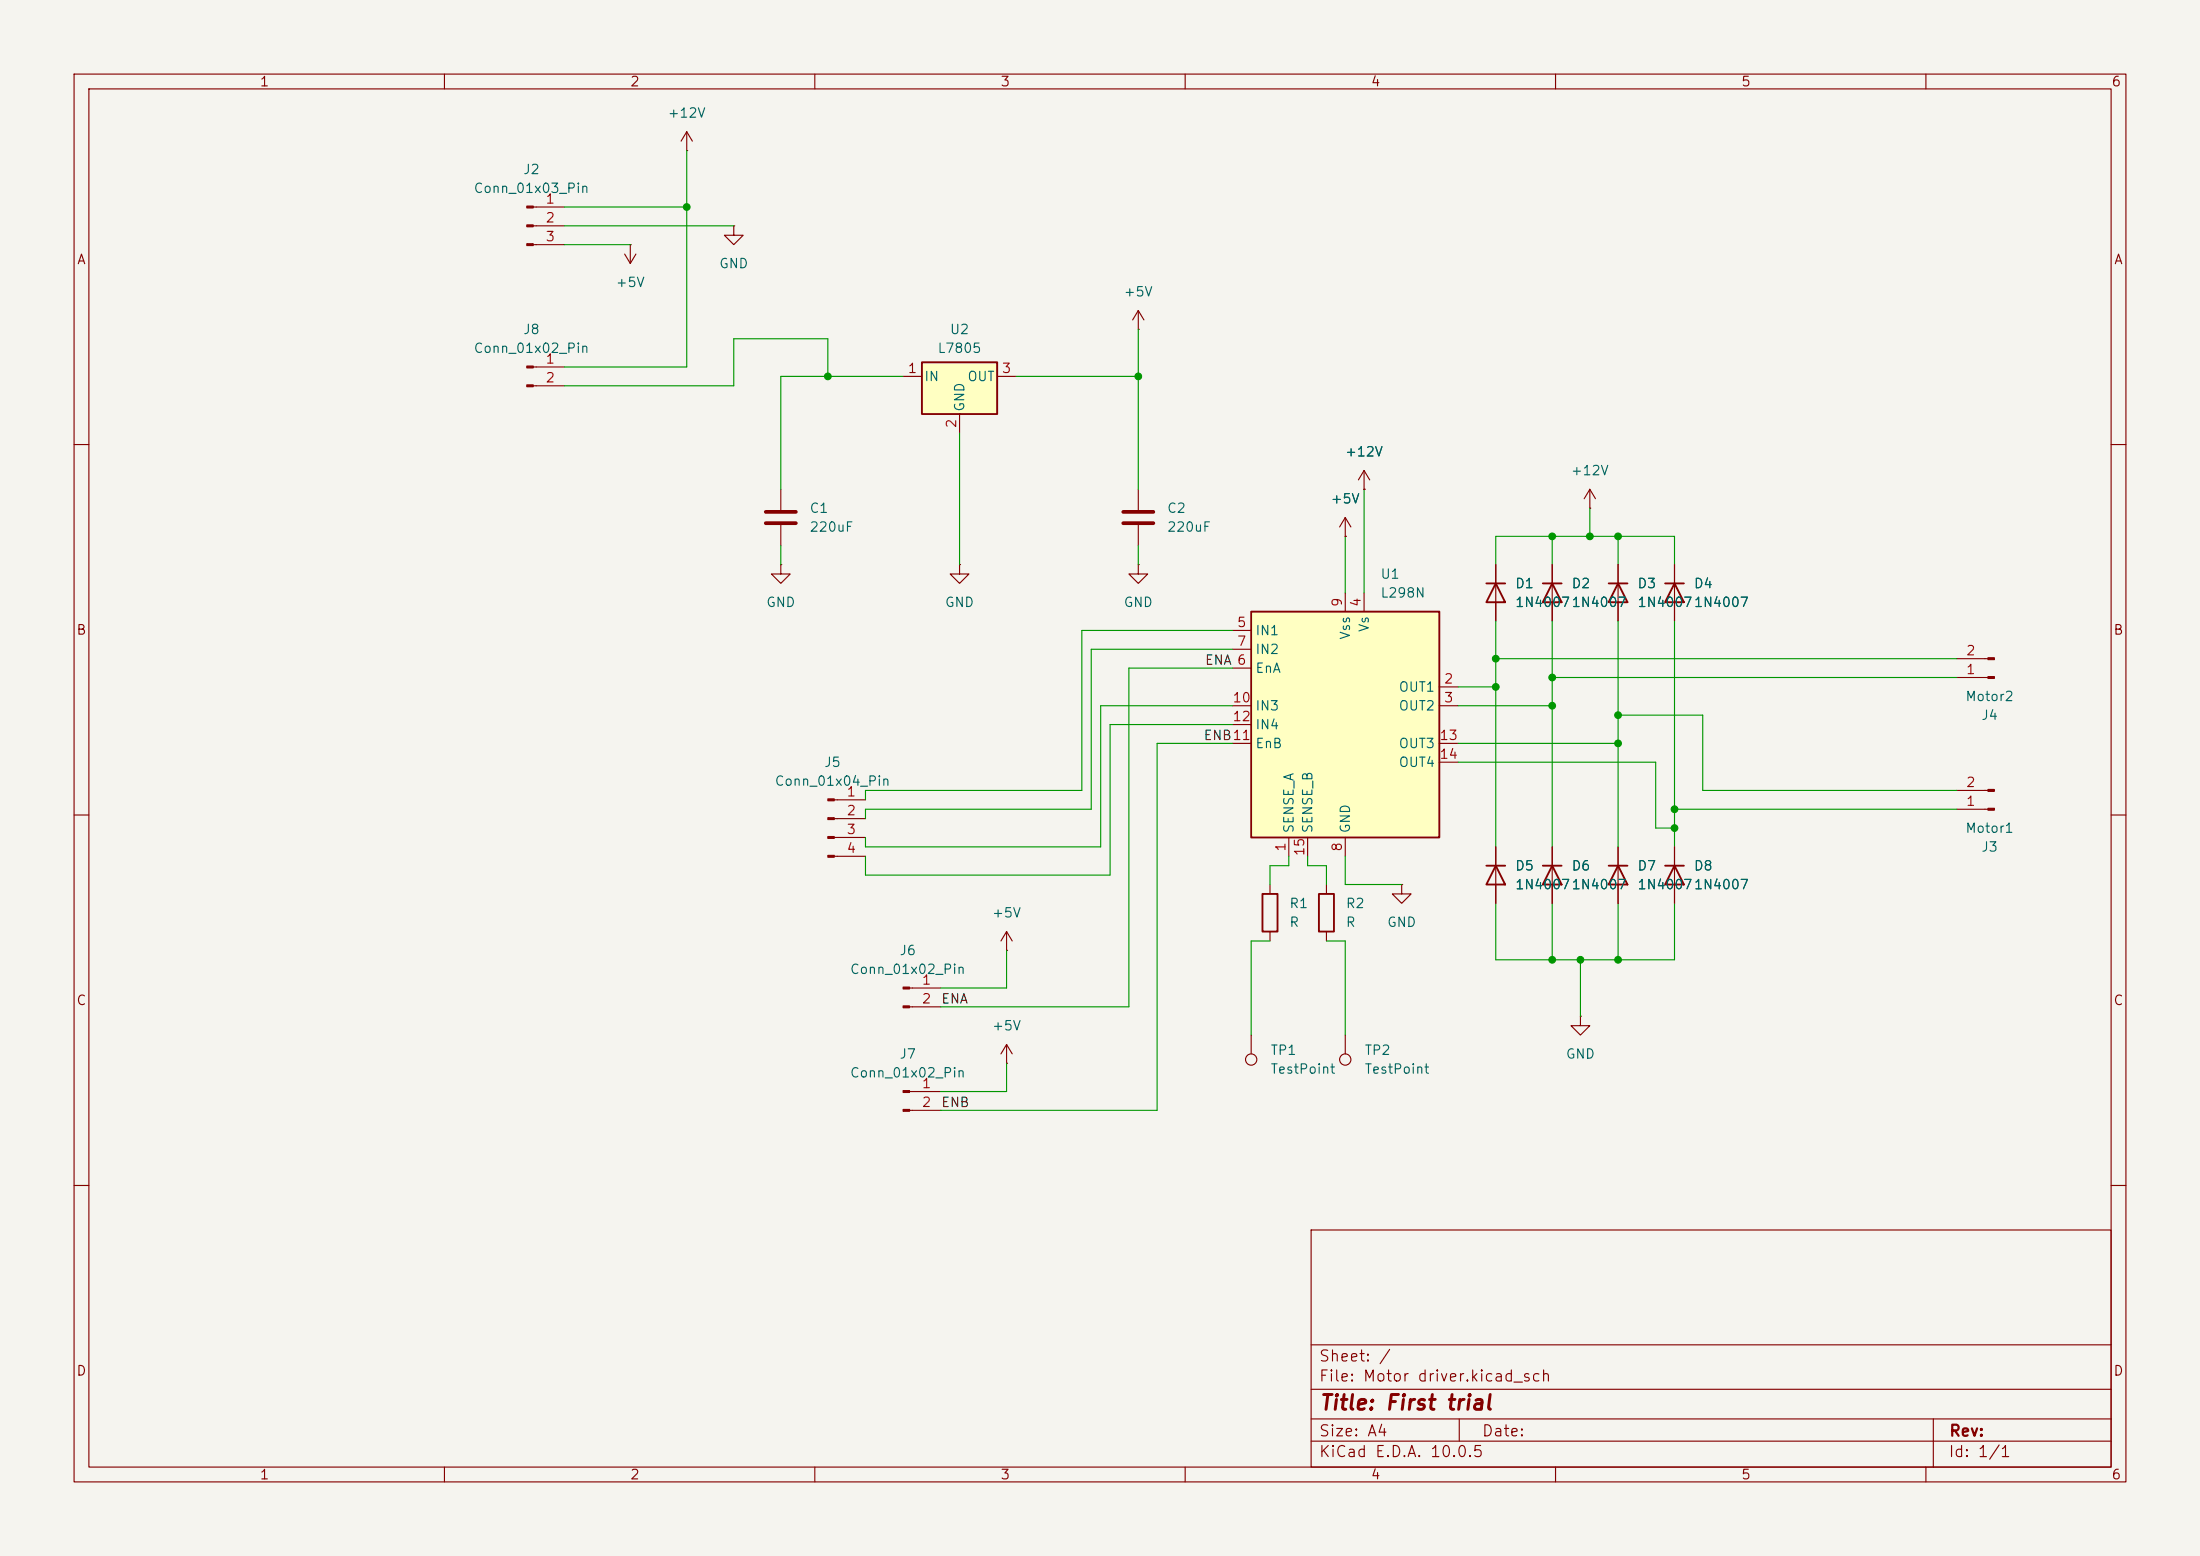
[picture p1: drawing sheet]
<svg xmlns="http://www.w3.org/2000/svg" width="297mm" height="210mm" viewBox="0 0 297 210" stroke-linecap="round" stroke-linejoin="round" font-family="sans-serif">
<path d="M0 0h297v210h-297z" fill="#f5f4ef" stroke="#f5f4ef" stroke-width=".14"/>
<g fill="none" stroke="#840000" stroke-width=".15">
<path d="M10 10h277v190h-277zM12 12h273v186h-273zM60 10v2M110 10v2M160 10v2M210 10v2M260 10v2M153.7 44.5h.1M153.7 41.9l-.8 1.3M153.7 41.9l.7 1.3M153.7 41.9v2.6M10 60h2"/>
<path d="M181.6 72.4h.1M181.6 69.9l-.8 1.2M181.6 69.9l.8 1.2M181.6 69.9v2.5M184.1 66h.1M184.1 63.5l-.7 1.3M184.1 63.5l.8 1.3M184.1 63.5v2.5M218.4 76.2v7.6M226.1 76.2v7.6M285 60h2M10 110h2"/>
<path d="M112.6 108h4.2M112.6 110.5h4.2M112.6 113h4.2M112.6 115.6h4.2M209.5 114.3v7.6M218.4 114.3v7.6M226.1 114.3v7.6M285 110h2M122.8 133.4h4.2M122.8 135.9h4.2M135.9 128.3h.1M135.9 125.7l-.8 1.3"/>
<path d="M135.9 125.7l.8 1.3M135.9 125.7v2.6M122.8 147.3h4.2M122.8 149.9h4.2M135.9 143.5h.1M135.9 141v2.5M135.9 141l-.8 1.2M135.9 141l.8 1.2M10 160h2M177 166h108v32h-108zM285 160h2M60 198v2"/>
<path d="M110 198v2M160 198v2M177 194.5h108M177 191.5h108M177 187.5h108M177 181.5h108M197 191.5v3M210 198v2M260 198v2M261 191.5v6.5"/>
</g>
<path d="M217.2 78.7h2.5M218.4 78.7l1.3 2.6h-2.5zM224.8 78.7h2.5M226.1 78.7l1.2 2.6h-2.5zM208.3 116.8h2.5M209.5 116.8l1.3 2.6h-2.5zM217.2 116.8h2.5M218.4 116.8l1.3 2.6h-2.5zM224.8 116.8h2.5M226.1 116.8l1.2 2.6h-2.5z" fill="none" stroke="#840000" stroke-width=".25"/>
<g fill="#840000" stroke="#840000" stroke-width=".15">
<path d="M121.9 133.2h.9v.3h-.9z"/>
<path d="M121.9 135.8h.9v.2h-.9z"/>
<path d="M121.9 147.2h.9v.2h-.9z"/>
<path d="M121.9 149.7h.9v.3h-.9z"/>
<path d="M111.8 107.8h.8v.3h-.8z"/>
<path d="M111.8 110.4h.8v.2h-.8z"/>
<path d="M111.8 112.9h.8v.3h-.8z"/>
<path d="M111.8 115.4h.8v.3h-.8z"/>
</g>
<path d="M168.9 82.6h25.4v30.4h-25.4z" fill="#ffffc2"/>
<path d="M200.7 78.7h2.5M201.9 78.7l1.3 2.6h-2.5zM168.9 82.6h25.4v30.4h-25.4zM200.7 116.8h2.5M201.9 116.8l1.3 2.6h-2.5zM170.4 120.7h2.1v5h-2.1zM178.1 120.7h2v5h-2z" fill="none" stroke="#840000" stroke-width=".25"/>
<g fill="none" stroke="#840000" stroke-width=".15">
<path d="M99.1 30.5v1.3h1.2l-1.2 1.2-1.3-1.2h1.3M99.1 30.5h.1M129.5 76.2v1.3h1.3l-1.3 1.2-1.2-1.2h1.2M129.5 76.2h.1M153.7 76.2v1.3h1.2l-1.2 1.2-1.3-1.2h1.3M153.7 76.2h.1M201.9 76.2v7.6M214.6 68.6h.1M214.6 66l-.7 1.3M214.6 66l.8 1.3M214.6 66v2.6M166.4 95.3h2.5"/>
<path d="M166.4 85.1h2.5M166.4 90.2h2.5M166.4 87.6h2.5M166.4 97.8h2.5M181.6 80v2.6M184.1 80v2.6M194.3 92.7h2.5M194.3 95.3h2.5M264.2 91.4h4.2M264.2 88.9h4.2M166.4 100.3h2.5M171.4 119.4v1.3"/>
<path d="M174 113v2.6M176.5 113v2.6M179.1 119.4v1.3M181.6 113v2.6M189.2 119.4v1.3h1.3l-1.3 1.2-1.2-1.2h1.2M189.2 119.4h.1M194.3 100.3h2.5M194.3 102.9h2.5M201.9 114.3v7.6M264.2 109.2h4.2M264.2 106.7h4.2M168.9 139.7v2.5"/>
<path d="M171.4 125.7v1.3M179.1 125.7v1.3M181.6 139.7v2.5M213.4 137.2v1.2h1.2l-1.2 1.3-1.3-1.3h1.3M213.4 137.2h.1"/>
<circle cx="168.9" cy="143" r=".76"/>
<circle cx="181.6" cy="143" r=".76"/>
</g>
<g fill="#840000" stroke="#840000" stroke-width=".15">
<path d="M268.4 109.1h.8v.2h-.8z"/>
<path d="M268.4 106.6h.8v.2h-.8z"/>
<path d="M268.4 91.3h.8v.3h-.8z"/>
<path d="M268.4 88.8h.8v.2h-.8z"/>
</g>
<path d="M124.5 48.9h10.1v7h-10.1z" fill="#ffffc2"/>
<path d="M124.5 48.9h10.1v7h-10.1zM208.3 78.7h2.5M209.5 78.7l1.3 2.6h-2.5z" fill="none" stroke="#840000" stroke-width=".25"/>
<g fill="none" stroke="#840000" stroke-width=".15">
<path d="M92.7 17.8l-.8 1.3M92.7 17.8l.8 1.3M92.7 17.8v2.5M72 27.9h4.2M72 30.5h4.2M72 33h4.2M84.3 34.3l.8 1.3M85.1 33h.1M85.1 33v2.6M85.9 34.3l-.8 1.3M92.7 20.3h.1M72 49.5h4.2"/>
<path d="M72 52.1h4.2M121.9 50.8h2.6M129.5 55.9v2.5M134.6 50.8h2.6M105.4 76.2v1.3h1.3l-1.3 1.2-1.3-1.2h1.3M105.4 76.2h.1M105.4 66v2.8M105.4 70.9v2.8M153.7 66v2.8M153.7 70.9v2.8M181.6 72.4h.1M184.1 66h.1"/>
<path d="M201.9 76.2v2.5M209.5 76.2v7.6M218.4 76.2v2.5M226.1 76.2v2.5M201.9 81.3v2.5M218.4 81.3v2.5M226.1 81.3v2.5M201.9 114.3v2.5M201.9 119.4v2.5M209.5 114.3v2.5M209.5 119.4v2.5M218.4 114.3v2.5"/>
<path d="M218.4 119.4v2.5M226.1 114.3v2.5M226.1 119.4v2.5"/>
</g>
<g fill="#840000" stroke="#840000" stroke-width=".15">
<path d="M71.1 49.4h.9v.3h-.9z"/>
<path d="M71.1 51.9h.9v.3h-.9z"/>
<path d="M71.1 27.8h.9v.3h-.9z"/>
<path d="M71.1 30.4h.9v.2h-.9z"/>
<path d="M71.1 32.9h.9v.2h-.9z"/>
</g>
<path d="M103.4 69.1h4M103.4 70.6h4M151.6 69.1h4.1M151.6 70.6h4.1" fill="none" stroke="#840000" stroke-width=".51"/>
<g fill="none" stroke="#009600" stroke-width=".15">
<path d="M76.2 33h8.9M76.2 27.9h16.5M76.2 30.5h22.9M92.7 20.3v29.2h-16.5M111.8 50.8v-5.1h-12.7v6.4h-22.9M121.9 50.8h-16.5v15.2M129.5 58.4v17.8M137.2 50.8h16.5M153.7 44.5v21.5M105.4 73.7v2.5M153.7 73.7v2.5M181.6 72.4v7.6"/>
<path d="M184.1 66v14M201.9 76.2v-3.8h24.2v3.8M209.5 72.4v3.8M214.6 68.6v3.8M218.4 72.4v3.8M166.4 85.1h-20.4v21.6h-29.2v1.3M166.4 87.6h-19.1v21.6h-30.5v1.3M166.4 95.3h-17.8v19h-31.8v-1.3M166.4 97.8h-16.5v20.3h-33.1v-2.5M166.4 90.2h-14v45.7h-25.4M196.8 95.3h12.7M196.8 92.7h5.1"/>
<path d="M201.9 83.8v30.5M201.9 88.9h62.3M209.5 83.8v30.5M209.5 91.4h54.7M218.4 96.5h11.5v10.2h34.3M218.4 83.8v30.5M226.1 83.8v30.5M166.4 100.3h-10.2v49.6h-29.2M174 115.6v1.2h-2.6v2.6M176.5 115.6v1.2h2.6v2.6M181.6 115.6v3.8h7.6M196.8 100.3h21.6"/>
<path d="M196.8 102.9h26.7v8.9h2.6M226.1 109.2h38.1M135.9 128.3v5.1h-8.9M171.4 127h-2.5v12.7M179.1 127h2.5v12.7M201.9 121.9v7.6h24.2v-7.6M209.5 121.9v7.6M213.4 129.5v7.7M218.4 121.9v7.6M135.9 143.5v3.8h-8.9"/>
</g>
<g fill="#009600" stroke="#009600" stroke-width=".14">
<circle cx="218.4" cy="72.4" r=".46"/>
<circle cx="209.5" cy="72.4" r=".46"/>
<circle cx="214.6" cy="72.4" r=".46"/>
<circle cx="201.9" cy="92.7" r=".46"/>
<circle cx="209.5" cy="91.4" r=".46"/>
<circle cx="209.5" cy="95.3" r=".46"/>
<circle cx="226.1" cy="111.8" r=".46"/>
<circle cx="226.1" cy="109.2" r=".46"/>
<circle cx="218.4" cy="100.3" r=".46"/>
<circle cx="218.4" cy="96.5" r=".46"/>
<circle cx="213.4" cy="129.5" r=".46"/>
<circle cx="218.4" cy="129.5" r=".46"/>
<circle cx="201.9" cy="88.9" r=".46"/>
<circle cx="209.5" cy="129.5" r=".46"/>
<circle cx="92.7" cy="27.9" r=".46"/>
<circle cx="111.8" cy="50.8" r=".46"/>
<circle cx="153.7" cy="50.8" r=".46"/>
</g>
<text font-size="2" fill="#840000" x="178" y="190.8">Title: First trial</text>
<g font-size="1.5" fill="#840000">
<text x="178" y="184.1">Sheet: /</text>
<text x="178" y="186.8">File: Motor driver.kicad_sch</text>
<text x="178" y="197">KiCad E.D.A. 10.0.5</text>
<text x="178" y="194.2">Size: A4</text>
<text x="200" y="194.2">Date:</text>
<text x="263" y="197">Id: 1/1</text>
<text x="263" y="194.2">Rev:</text>
</g>
<g font-size="1.3" fill="#840000">
<text x="35" y="12">1</text>
<text x="85" y="12">2</text>
<text x="135" y="12">3</text>
<text x="185" y="12">4</text>
<text x="235" y="12">5</text>
<text x="285" y="12">6</text>
<text x="10.3" y="36">A</text>
<text x="285.3" y="36">A</text>
<text x="10.2" y="86">B</text>
<text x="285.2" y="86">B</text>
<text x="10.2" y="136">C</text>
<text x="285.2" y="136">C</text>
<text x="10.2" y="186">D</text>
<text x="285.2" y="186">D</text>
<text x="35" y="200">1</text>
<text x="85" y="200">2</text>
<text x="135" y="200">3</text>
<text x="185" y="200">4</text>
<text x="235" y="200">5</text>
<text x="285" y="200">6</text>
</g>
<g font-size="1.3" fill="#006464">
<text x="90" y="16.2">+12V</text>
<text x="70.5" y="23.8">J2</text>
<text x="63.9" y="26.4">Conn_01x03_Pin</text>
<text x="83" y="39.1">+5V</text>
<text x="97" y="36.5">GND</text>
<text x="151.6" y="40.3">+5V</text>
<text x="63.9" y="48">Conn_01x02_Pin</text>
<text x="70.5" y="45.4">J8</text>
<text x="126.5" y="48">L7805</text>
<text x="128.1" y="45.4">U2</text>
<text x="124.7" y="51.8">IN</text>
<text x="130.5" y="51.8">OUT</text>
<text x="130.5" y="55.7" transform="rotate(-90 130.5 55.7)">GND</text>
<text x="181.5" y="61.9">+12V</text>
<text x="212" y="64.5">+12V</text>
<text x="109.2" y="69.5">C1</text>
<text x="157.5" y="69.5">C2</text>
<text x="179.5" y="68.3">+5V</text>
<text x="109.2" y="72.1">220uF</text>
<text x="157.5" y="72.1">220uF</text>
<text x="103.3" y="82.2">GND</text>
<text x="127.5" y="82.2">GND</text>
<text x="151.6" y="82.2">GND</text>
<text x="186.3" y="78.4">U1</text>
<text x="186.3" y="81">L298N</text>
<text x="204.5" y="79.7">D1</text>
<text x="204.5" y="82.2">1N40071N4007</text>
<text x="212.1" y="79.7">D2</text>
<text x="221" y="79.7">D3</text>
<text x="221" y="82.2">1N40071N4007</text>
<text x="228.6" y="79.7">D4</text>
<text x="169.4" y="86.1">IN1</text>
<text x="169.4" y="88.6">IN2</text>
<text x="182.6" y="86.4" transform="rotate(-90 182.6 86.4)">Vss</text>
<text x="185.1" y="85.4" transform="rotate(-90 185.1 85.4)">Vs</text>
<text x="169.4" y="91.1">EnA</text>
<text x="188.7" y="93.7">OUT1</text>
<text x="265.2" y="94.9">Motor2</text>
<text x="169.4" y="96.2">IN3</text>
<text x="169.4" y="101.3">EnB</text>
<text x="169.4" y="98.8">IN4</text>
<text x="188.7" y="96.2">OUT2</text>
<text x="188.7" y="101.3">OUT3</text>
<text x="267.4" y="97.5">J4</text>
<text x="104.5" y="106.4">Conn_01x04_Pin</text>
<text x="111.2" y="103.8">J5</text>
<text x="188.7" y="103.8">OUT4</text>
<text x="175" y="112.5" transform="rotate(-90 175 112.5)">SENSE_A</text>
<text x="177.5" y="112.5" transform="rotate(-90 177.5 112.5)">SENSE_B</text>
<text x="182.6" y="112.5" transform="rotate(-90 182.6 112.5)">GND</text>
<text x="265.2" y="112.7">Motor1</text>
<text x="204.5" y="117.8">D5</text>
<text x="212.1" y="117.8">D6</text>
<text x="221" y="117.8">D7</text>
<text x="228.6" y="117.8">D8</text>
<text x="267.4" y="115.3">J3</text>
<text x="133.8" y="124.2">+5V</text>
<text x="174" y="122.9">R1</text>
<text x="174" y="125.4">R</text>
<text x="181.6" y="122.9">R2</text>
<text x="181.6" y="125.4">R</text>
<text x="187.2" y="125.4">GND</text>
<text x="204.5" y="120.3">1N40071N4007</text>
<text x="221" y="120.3">1N40071N4007</text>
<text x="114.7" y="131.8">Conn_01x02_Pin</text>
<text x="121.3" y="129.2">J6</text>
<text x="121.3" y="143.2">J7</text>
<text x="133.8" y="139.4">+5V</text>
<text x="171.4" y="142.7">TP1</text>
<text x="184.1" y="142.7">TP2</text>
<text x="211.3" y="143.2">GND</text>
<text x="114.7" y="145.7">Conn_01x02_Pin</text>
<text x="171.4" y="145.2">TestPoint</text>
<text x="184.1" y="145.2">TestPoint</text>
</g>
<g font-size="1.3" fill="#a90000">
<text x="73.6" y="27.8">1</text>
<text x="73.6" y="30.3">2</text>
<text x="73.6" y="32.9">3</text>
<text x="73.6" y="49.4">1</text>
<text x="73.6" y="51.9">2</text>
<text x="122.5" y="50.7">1</text>
<text x="135.2" y="50.7">3</text>
<text x="129.4" y="57.9" transform="rotate(-90 129.4 57.9)">2</text>
<text x="181.5" y="82" transform="rotate(-90 181.5 82)">9</text>
<text x="184" y="82" transform="rotate(-90 184 82)">4</text>
<text x="166.9" y="85">5</text>
<text x="166.9" y="87.5">7</text>
<text x="265.3" y="88.8">2</text>
<text x="166.3" y="95.1">10</text>
<text x="194.8" y="92.6">2</text>
<text x="194.8" y="95.1">3</text>
<text x="265.3" y="91.3">1</text>
<text x="166.3" y="97.7">12</text>
<text x="194.2" y="100.2">13</text>
<text x="114.2" y="107.8">1</text>
<text x="194.2" y="102.7">14</text>
<text x="265.3" y="106.5">2</text>
<text x="114.2" y="110.4">2</text>
<text x="114.2" y="112.9">3</text>
<text x="265.3" y="109.1">1</text>
<text x="114.2" y="115.4">4</text>
<text x="173.9" y="115" transform="rotate(-90 173.9 115)">1</text>
<text x="176.4" y="115.6" transform="rotate(-90 176.4 115.6)">15</text>
<text x="181.5" y="115" transform="rotate(-90 181.5 115)">8</text>
<text x="124.4" y="133.2">1</text>
<text x="124.4" y="135.8">2</text>
<text x="124.4" y="147.2">1</text>
<text x="124.4" y="149.7">2</text>
</g>
<g font-size="1.3" fill="#0f0f0f">
<text x="162.6" y="90">ENA 6</text>
<text x="162.4" y="100.2">ENB11</text>
<text x="127" y="135.8">ENA</text>
<text x="127" y="149.7">ENB</text>
</g>
</svg>
